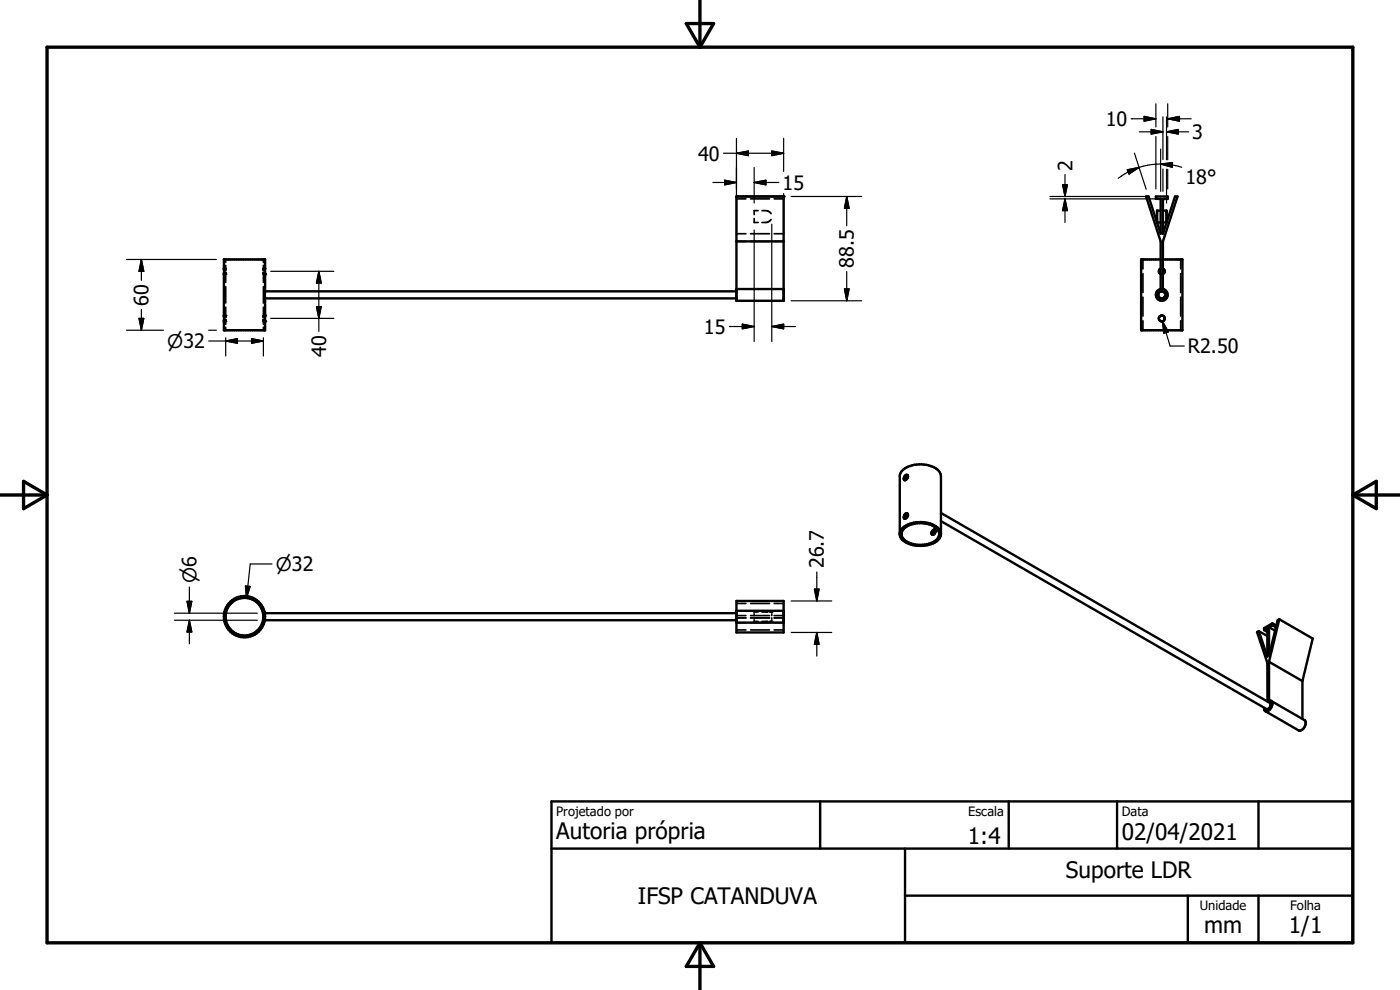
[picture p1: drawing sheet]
<svg xmlns="http://www.w3.org/2000/svg" width="297mm" height="210mm" viewBox="0 0 297 210" stroke-linecap="round" stroke-linejoin="round" font-family="sans-serif">
<g fill="#000">
<circle cx="47.5" cy="58.2" r=".25"/>
<circle cx="47.9" cy="58.2" r=".18"/>
<circle cx="56.2" cy="58.2" r=".25"/>
<circle cx="156.2" cy="41.7" r=".25"/>
<circle cx="166.2" cy="41.7" r=".25"/>
<circle cx="47.5" cy="66.9" r=".25"/>
<circle cx="47.5" cy="68.2" r=".25"/>
<circle cx="47.9" cy="66.9" r=".18"/>
<circle cx="47.9" cy="68.2" r=".18"/>
<circle cx="56.2" cy="66.9" r=".25"/>
<circle cx="56.2" cy="68.2" r=".25"/>
<circle cx="163.7" cy="131.8" r=".18"/>
<circle cx="163.7" cy="129.8" r=".18"/>
</g>
<g fill="none" stroke="#000" stroke-width=".51">
<path d="M47.5 55h8.7v15.1h-8.7zM156.2 41.7h10v22.1h-10zM156.2 51.2h10M243.1 41.7h.6l2.5 7.9v-7.4h-1v-.5h2.5v.5h-1v7.4l2.6-7.9h.5l-3.1 9.5v10.1a1.25 1.25 0 0 1 .8 1.9 1.25 1.25 0 0 1-2.1 0 1.25 1.25 0 0 1 .8-1.9v-10.1zM246.2 55h-4.1v15.1h8.8v-15.1h-4.2M246.2 57a.62 .62 0 0 0-.3 .5 .62 .62 0 0 0 .3 .6M246.2 44.7h-.7v2.5h.7M246.7 57a.62 .62 0 0 1 .4 .5 .62 .62 0 0 1-.4 .6M246.7 44.7h.8v2.5h-.8M56.2 63.3h100M56.2 61.8h100M156.2 61.3h10"/>
<path d="M190.9 113.1a4 4 0 0 1 4-2.3 4.8 4.8 0 0 1 4.6 1.8 2.08 2.08 0 0 1-1.5 2.7 6.2 6.2 0 0 1-6.8-1.1l-.3-.8v-12.4a2.93 2.93 0 0 1 2.6-2.3 5.7 5.7 0 0 1 5.9 1.5l.2 .8v12.3M191.8 112.1a5.6 5.6 0 0 1 7.2 .3 1.75 1.75 0 0 1-1.1 2.6 5.5 5.5 0 0 1-6.5-1l-.1-.5v-.6zM192 100.9a.39 .39 0 0 1 .6 0 .39 .39 0 0 1-.1 .6l-.2 .2a.31 .31 0 0 1-.3 .2 .31 .31 0 0 1-.3-.2zM192.1 109a.39 .39 0 0 1 .6 .1 .39 .39 0 0 1-.2 .6 .39 .39 0 0 1-.3 .3 .39 .39 0 0 1-.5-.2l.1-.4zM192.6 109a.82 .82 0 0 0-.6 1M192.6 100.9a.87 .87 0 0 0-.6 1M198.5 112.5v-.1a.59 .59 0 0 0-.8 .3 .59 .59 0 0 0 .2 .7M198.5 112.5l-.2 .7-.4 .2M198.5 112.5a.86 .86 0 0 0-.6 .9M199.6 108.8l69.8 40.3a.85 .85 0 0 1-.7 1.3l-69.1-39.9M56.2 131.6h100M56.2 130.1h100"/>
<path d="M156.2 127.5h10v6.7h-10zM156.2 132.1h10M156.2 129.6h10M267.1 133.9l1.8 1M267.1 133.9l-.4 .2 2.2 6.5v8.2M268.2 133.7l.7 .4M268.2 133.7l.7-.4v6l-1.8-5.4M269.2 133.1l1.3 .7M269.9 132.2l-1.7 1.1v.4M269.9 132.2v.4M269.9 132.6l-.7 .5M269.9 132.6l.8 .5"/>
<path d="M269.9 132.2l.9 .5M271.4 131.4l-.4 .2-1.8 7.5v-6M271.4 131.4l-2.2 9M271.4 131.4l7.1 4.1-2.2 9M269.2 140.4v8.3h.5M269.2 140.4l7.1 4.1M269.7 148.7l7 4.1a1.44 1.44 0 0 1-1.2 2.1l-7.1-4M269.7 148.7a1.44 1.44 0 0 1-1.3 2.1l-.2-.7M276.3 144.5v8M117 170h170v30h-170zM174 170v10M214 170v10"/>
<path d="M237 170v10M267 170v10M117 180h170M192 180v20M192 190h95M252 190v10M267 190v10"/>
<circle cx="246.5" cy="62.6" r=".75"/>
<circle cx="246.5" cy="67.6" r=".62"/>
<circle cx="51.9" cy="130.8" r="4.4"/>
<circle cx="51.9" cy="130.8" r="4"/>
</g>
<g fill="none" stroke="#000" stroke-width=".36">
<path d="M47.5 58.2h.1M47.5 56.9h.1M47.8 58.2h.1M47.8 56.9h.1M47.9 55v.7M47.9 56.3v1M47.9 57.8v2.1M55.8 57.8l.1 .4h.1M55.9 56.9l-.1 .4M55.9 56.9h.1M55.9 55v.7M55.9 56.3v.6"/>
<path d="M55.9 58.2v1.7M56.1 58.2h.1M56.1 56.9h.1M156.2 51.2h2M156.2 49.6h2M156.2 42.2h2M159.2 51.2h4.1M159.2 49.6h4.1M159.2 42.2h4.1M160 46.4v.8h.8M160.8 44.7h-.8v.8M161.6 44.7a1.75 1.75 0 0 1 2 .6"/>
<path d="M163.6 46.6l-.4 .3a1.97 1.97 0 0 1-1.6 .3M164.2 51.2h2M164.2 49.6h2M164.2 42.2h2M242.5 55v2M242.5 58v4.1M246.2 58.1l.1 .1M246.2 55h.2M246.3 58.2h.1M246.4 56.9l-.2 .1M246.5 56.9l.2 .1M246.5 55h.2"/>
<path d="M246.7 58.1l-.2 .1M250.5 55v2M250.5 58v4.1M47.5 66.9h.1M47.5 68.2h.1M47.8 66.9h.1M47.8 68.2h.1M47.9 60.8v3.5M47.9 65.2v2.1M47.9 69.4v.7M47.9 67.8v1M55.8 67.8l.1 .4h.1"/>
<path d="M55.9 60.8v3.5M55.9 65.2v1.7M55.9 68.2v.6M55.9 69.4v.7M56 66.9h-.1l-.1 .4M56.1 66.9h.1M56.1 68.2h.1M156.2 61.3h2M159.2 61.3h4.1M164.2 61.3h2M166.2 61.8v.5M166.2 62.8v.5"/>
<path d="M242.5 63v4.1M242.5 68v2.1M250.5 63v4.1M250.5 68v2.1M47.6 130.2h.1M47.6 131.5h.1M47.8 130.2h.1M47.8 131.5h.1M55.8 130.2h.2M55.8 131.5h.2M56.1 130.2h.1M56.1 131.5h.1"/>
<path d="M156.2 132.1h2M156.2 133.6h2M156.2 131.1h2M156.2 130.6h2M156.2 128h2M156.2 129.6h2M159.2 132.1h4.1M159.2 133.6h4.1M159.2 131.1h4.1M159.2 130.6h4.1M159.2 128h4.1M159.2 129.6h4.1"/>
<path d="M160 130.3v.3M160 131.1v.2M160 131.6v.2h.8M160.8 129.8h-.8v.3M161.6 131.8h1.3M161.6 129.8h1.3M163.3 129.8h.4v.3M163.7 131.6v.2h-.4M163.7 130.3v.3M163.7 131.1v.2M164.2 131.1h2v.5M164.2 132.1h2"/>
<path d="M164.2 133.6h2M164.2 128h2M164.2 129.6h2M166.2 130.1v.5h-2"/>
</g>
<path d="M10 10h277v190h-277zM145.6 5h5.8l-2.9 5zM148.5 0v10M0 105h10M5 102.1l5 2.9-5 2.9zM287 105h10M287 105l5-2.9v5.8zM148.5 200v10M148.5 200l2.9 5h-5.8z" fill="none" stroke="#000" stroke-width=".71"/>
<g fill="none" stroke="#000" stroke-width=".25">
<path d="M151.2 38.7h5M153.5 32.5h12.7M153.7 38.2l2.5 .5-2.5 .5zM156.2 32.5l2.6-.5v1zM156.2 29.3v20.3M160 38.7h5.2M160 38.7l2.5-.5v1zM160 35.5v7.6M163.7 32l2.5 .5-2.5 .5zM166.2 29.3v7M225.4 39.2h1l-.5 2.5zM225.9 37v4.7"/>
<path d="M239.1 36l2.6-.5-2.2 1.4zM240 25.2h5.2M240.7 32.5l2.5 7.7M241.7 35.5a14.2 14.2 0 0 0-4.5 2.3M241.7 28h5M242.7 24.7l2.5 .5-2.5 .5zM244.2 27.5l2.5 .5-2.5 .4zM245.2 22v5M245.2 29v11.1M246.2 34.8a14.2 14.2 0 0 1 4.5 .7M246.2 34.8l2.5-.3v1zM246.2 34.8l-1.8 .1-2.7 .6"/>
<path d="M246.2 31.6v9M246.7 24.8v9M246.7 35.8v4.8M247.5 28h4.7M247.5 28l2.5-.5v.9zM247.5 24.8v9.1M247.5 35.9v7.2M247.7 25.2h5M247.7 25.2l2.5-.5v1zM247.7 22v5M247.7 29v4.9M247.7 35.9v4.2"/>
<path d="M26.8 55h19.1M30 55v4.5M30 55l.5 2.6h-1zM57.4 57.6h13.4M67.6 57.6v12.7M67.6 57.6l.5 2.4h-1zM160 48.8v23.6M163.7 47.6v24.8M166.2 41.1v8.5M167.8 41.7h15M179.6 41.7v6.2M179.6 57.6v6.2"/>
<path d="M179.6 41.7l.5 2.5h-.9zM222.8 41.7h20.8M222.8 42.2h22.3M225.9 42.2v5M225.9 42.2l.5 2.5h-1zM26.8 70.1h7.9M29.5 67.5h1l-.5 2.6zM30 65.6v4.5M44.3 72.3h11.6M44.3 70.1h1.6M47.9 72.3l2.5-.5v1zM47.9 71.7v3.8"/>
<path d="M53.4 71.8l2.5 .5-2.5 .5zM55.9 71.7v3.8M57.4 67.5h13.4M67.1 65.1h1l-.5 2.4zM154.7 69.3h5.3M157.5 68.8l2.5 .5-2.5 .5zM163.7 69.3l2.5-.5v1zM163.7 69.3h5M167.8 63.8h15M179.2 61.3h.9l-.5 2.5zM246.6 68.2l1.6 5.2h3M246.6 68.2l1.3 2.2-1 .3z"/>
<path d="M57.7 119.6h-4.6l-.8 7.3M37 130.1h17.6M37 131.6h17.6M39.7 127.6h1l-.5 2.5zM40.2 124.5v5.6M40.2 131.6v5M40.2 131.6l.5 2.5h-1zM52.1 124.3l1 .1-.8 2.5zM167.8 134.2h8.7M167.8 127.5h8.7M172.8 125h1l-.5 2.5zM173.3 121.3v6.2"/>
<path d="M173.3 134.2v5M173.3 134.2l.5 2.5h-1z"/>
</g>
<g fill="#000" stroke="#000" stroke-width=".25">
<path d="M153.7 38.2l2.5 .5-2.5 .5zM156.2 32.5l2.6-.5v1zM160 38.7l2.5-.5v1zM163.7 32l2.5 .5-2.5 .5zM225.4 39.2h1l-.5 2.5zM239.1 36l2.6-.5-2.2 1.4zM242.7 24.7l2.5 .5-2.5 .5zM244.2 27.5l2.5 .5-2.5 .4zM246.2 34.8l2.5-.3v1zM247.5 28l2.5-.5v.9zM247.7 25.2l2.5-.5v1zM30 55l.5 2.6h-1z"/>
<path d="M179.6 41.7l.5 2.5h-.9zM225.9 42.2l.5 2.5h-1zM29.5 67.5h1l-.5 2.6zM47.9 72.3l2.5-.5v1zM53.4 71.8l2.5 .5-2.5 .5zM67.1 65.1h1l-.5 2.4zM67.6 57.6l.5 2.4h-1zM157.5 68.8l2.5 .5-2.5 .5zM163.7 69.3l2.5-.5v1zM179.2 61.3h.9l-.5 2.5zM246.6 68.2l1.3 2.2-1 .3zM39.7 127.6h1l-.5 2.5z"/>
<path d="M40.2 131.6l.5 2.5h-1zM52.1 124.3l1 .1-.8 2.5zM172.8 125h1l-.5 2.5zM173.3 134.2l.5 2.5h-1z"/>
</g>
<g font-size="4.8">
<text x="118" y="178.1">Autoria própria</text>
<text x="205.4" y="179">1:4</text>
<text x="238" y="178.2">02/04/2021</text>
<text x="135.3" y="191.8">IFSP CATANDUVA</text>
<text x="226.1" y="186.3">Suporte LDR</text>
<text x="255.4" y="197.9">mm</text>
<text x="273.4" y="198">1/1</text>
</g>
<g font-size="4.2">
<text x="234.6" y="26.7">10</text>
<text x="252.9" y="29.5">3</text>
<text x="148.1" y="34.1">40</text>
<text x="166" y="40.2">15</text>
<text x="227.5" y="36.2" transform="rotate(-90 227.5 36.2)">2</text>
<text x="251.5" y="39">18°</text>
<text x="181.1" y="56.8" transform="rotate(-90 181.1 56.8)">88.5</text>
<text x="31.5" y="64.9" transform="rotate(-90 31.5 64.9)">60</text>
<text x="149.4" y="70.8">15</text>
<text x="69.2" y="75.7" transform="rotate(-90 69.2 75.7)">40</text>
<text x="252" y="75">R2.50</text>
<text x="174.8" y="120.5" transform="rotate(-90 174.8 120.5)">26.7</text>
</g>
<g font-size="4">
<text x="35.5" y="73.8">n32</text>
<text x="41.7" y="123.7" transform="rotate(-90 41.7 123.7)">n6</text>
<text x="58.5" y="121.1">n32</text>
</g>
<g font-size="2.7">
<text x="118" y="173.1">Projetado por</text>
<text x="205.4" y="173.1">Escala</text>
<text x="238" y="173">Data</text>
<text x="254.6" y="193.1">Unidade</text>
<text x="273.7" y="193.1">Folha</text>
</g>
</svg>
